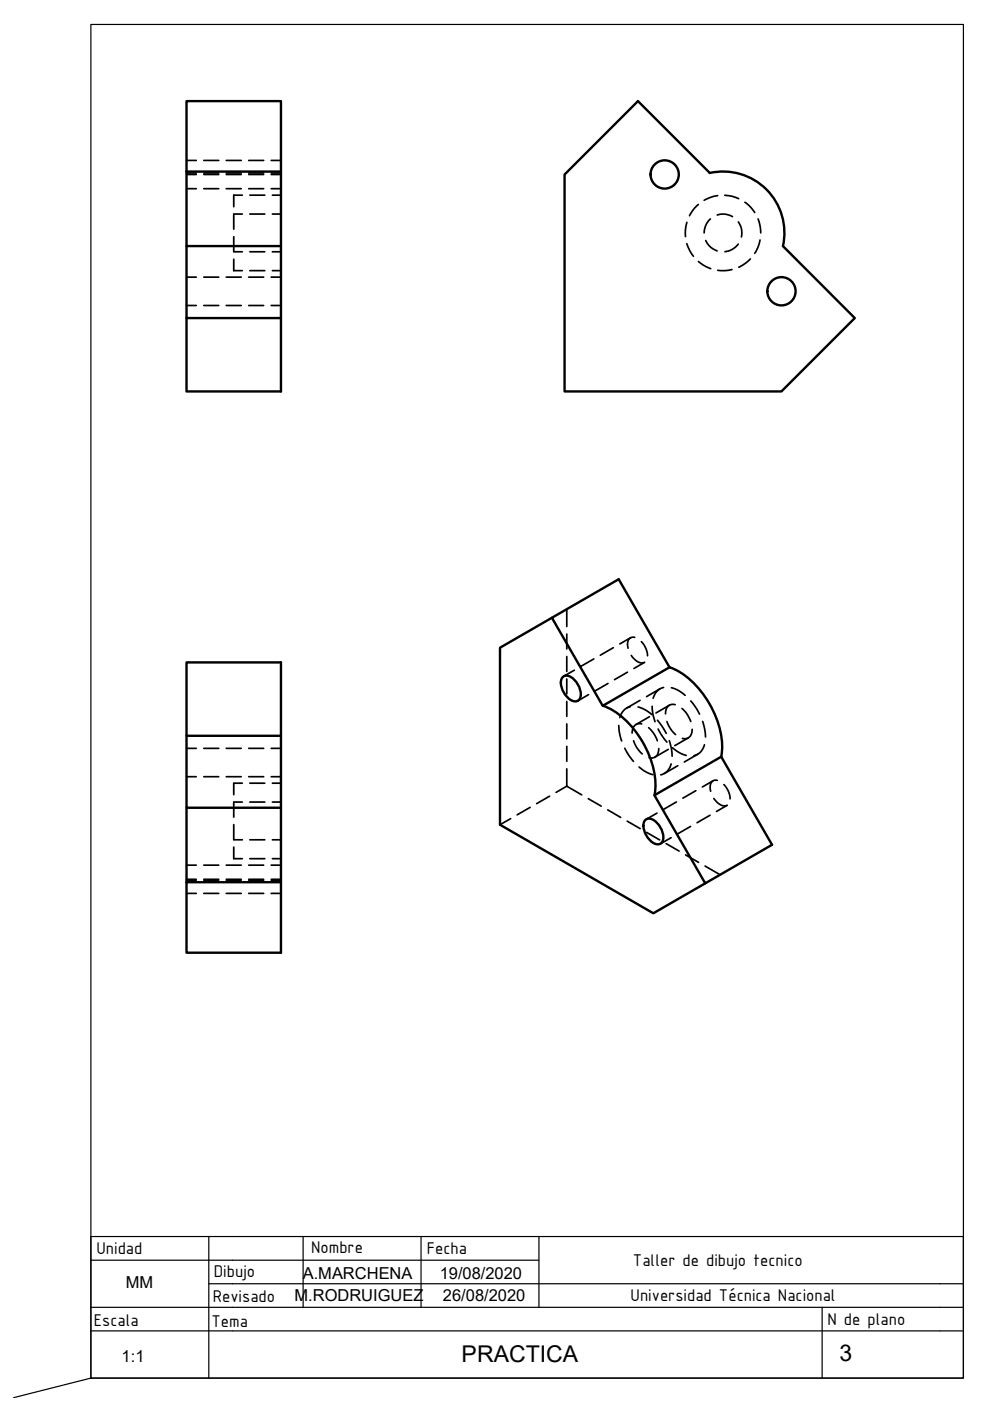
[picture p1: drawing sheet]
<svg xmlns="http://www.w3.org/2000/svg" width="210mm" height="297mm" viewBox="0 0 210 297" stroke-linecap="round" stroke-linejoin="round" font-family="sans-serif">
<!-- layer: MD_Oculto -->
<g fill="none" stroke="#000" stroke-width=".36">
<path d="M39.5 36.7h2.1M39.5 37h2.1M39.5 34h2.1M43.2 36.7h3.2M43.2 37h3.2M43.2 34h3.2M48 36.7h3.1M48 37h3.1M48 34h3.1M52.7 36.7h3.2M52.7 37h3.2M52.7 34h3.2"/>
<path d="M57.5 36.7h2.1M57.5 37h2.1M57.5 34h2.1M39.5 58.8h2.1M39.5 40h2.1M43.2 58.8h3.2M43.2 40h3.2M48 58.8h3.1M48 40h3.1M49.6 54.9v2.5h1.8M49.6 50.2v3.2h1.8M49.6 45.4v3.2"/>
<path d="M49.6 45.4h1.8M51.4 41.4h-1.8v2.4M52.7 58.8h3.2M52.7 40h3.2M53 53.4h3.1M53 45.4h3.1M53 57.4h3.1M53 41.4h3.1M57.5 58.8h2.1M57.5 40h2.1M57.7 53.4h1.9M57.7 45.4h1.9"/>
<path d="M57.7 57.4h1.9M57.7 41.4h1.9M145.6 47.1l-.3 1.5v1.6M145.6 51.6l.7 1.7 .7 1M148.1 43.3l-.9 .9-1 1.5M148.1 55.4l1 .8 1.6 .8M149.6 51l.1 .1a4 4 0 0 0 2.3 2.1M150.6 46.4a4 4 0 0 0-1.3 3M152.1 45.6h.1a3.9 3.9 0 0 1 3.1 .3M152.2 41.5l-1.7 .4-1.2 .6M153.7 41.4a7.2 7.2 0 0 1 2.9 .7M155.2 57.2l-1.5 .2-1.5-.1"/>
<path d="M156.5 51.8l-.6 .6a3.9 3.9 0 0 1-2.2 1M156.5 47.1l.2 .1a3.9 3.9 0 0 1 .5 3M157.9 42.9l.9 .7 1.2 1.5M159.1 54.9l-.9 .8-1.6 1M160.7 46.4l.4 1.4 .2 1.6M161.1 50.9l-.4 1.6-.7 1.2M39.5 64.8h2.1M43.2 64.8h3.2M48 64.8h3.1M52.7 64.8h3.2M57.5 64.8h2.1M120.2 129.2v3.6"/>
<path d="M120.2 134.4v3.2M120.2 139.2v3.2M125.9 139.7l-2.7 1.6M130 137.3l-2.7 1.6M133.7 135.2l-2.3 1.3M133.8 139a2.66 2.66 0 0 0 2.8 1.5M134.6 135.1a1.35 1.35 0 0 0-1.3 .5 1.35 1.35 0 0 0-.2 1.4l.1 .4M136 136a4.7 4.7 0 0 1 1.3 3M39.5 158.7h2.1M43.2 158.7h3.2M48 158.7h3.1M52.7 158.7h3.2"/>
<path d="M57.5 158.7h2.1M120.2 144v3.1M120.2 148.7v3.2M120.2 153.5v3.2M120.2 158.2v3.2M121.8 142.1l-2.3 1.3M124.8 147.3l-2.3 1.3M128.9 144.9l-2.7 1.6M131.2 153.8l.1 1.4 .5 1.9M132.5 158.6l.9 1.6 .9 1.2M133 142.5l-2.7 1.6M133.6 149.8a3 3 0 0 0-2.2 2.3"/>
<path d="M134.3 157.1l.7 1.4 1.2 1.3M135.3 149.9l1.3 .5 1.6 1.1M135.7 148.5l-2.9 1.6M136.1 153.5a1.65 1.65 0 0 0-2.1 1.9M136.7 140.4l-2.3 1.3M137.5 154.3l1.2 1.4 .7 1.4M137.7 152l-2.8 1.6M138.3 149.7l.1 1.4 .5 1.9M139.4 152.7l1.9 2.8M139.5 154.6l1.9 2.8M139.7 158.7a1.65 1.65 0 0 1-2.1 2M139.9 146.1l-2.8 1.6"/>
<path d="M140.7 145.8a3.1 3.1 0 0 0-2.2 2.3M141.4 153l.7 1.4 1.1 1.3M141.7 158.9l-2.8 1.6M141.9 157l.5 1.9 .1 1.4M141.9 149.5l-2.8 1.7M142.4 145.8l1.2 .5 1.7 1.1M142.6 158.5l1.6 1.2 1.3 .5M143.2 149.4a1.63 1.63 0 0 0-2.1 1.9M144.6 150.2l1.2 1.4 .7 1.4M145.9 156.4l-2.8 1.7M146.5 148.6l1.8 2.8M146.8 154.6a1.65 1.65 0 0 1-2.1 2"/>
<path d="M147.9 159.9l-2.8 1.7M149 153l.5 1.9 .1 1.4M149.4 157.9a2.93 2.93 0 0 1-2.2 2.3M39.5 164.7h2.1M43.2 164.7h3.2M48 164.7h3.1M49.6 179.6v2.5h1.8M49.6 174.8v3.2M49.6 170.1v3.1M49.6 178.1h1.8M49.6 170.1h1.8M51.4 166.1h-1.8v2.4"/>
<path d="M52.7 164.7h3.2M53 178.1h3.1M53 170.1h3.1M53 166.1h3.1M57.5 164.7h2.1M57.7 178.1h1.9M57.7 170.1h1.9M57.7 166.1h1.9M108.3 173.6l-2.3 1.3M112.4 171.2l-2.7 1.6M116.5 168.8l-2.7 1.6M120.2 163v3.7l3.1 1.8"/>
<path d="M120.2 166.7l-2.3 1.3M124.7 169.3l2.8 1.6M128.8 171.7l2.8 1.6M133 174.1l2.7 1.6M135.5 162.6l1.6 1.2 1.3 .4M137.1 176.5l2.8 1.6M139.3 172.4l-2.3 1.3M141.2 178.9l2.8 1.5M142.3 162a2.93 2.93 0 0 1-2.2 2.3M142.3 177.6l-2.3 1.3M143.4 170l-2.7 1.6M143.7 162.3l-2.8 1.7"/>
<path d="M146.4 175.2l-2.7 1.6M147.5 167.6l-2.7 1.6M150.5 172.8l-2.7 1.6M151.2 165.5l-2.3 1.4M151.3 169.3a2.73 2.73 0 0 0 2.8 1.5M152.1 165.5a1.23 1.23 0 0 0-1.5 1.4l.1 .9M153.5 166.3a4.7 4.7 0 0 1 1.3 3.1M154.2 170.7l-2.3 1.3M39.5 186.8h2.1M39.5 186.4h2.1M39.5 189.4h2.1M39.5 183.4h2.1"/>
<path d="M43.2 186.8h3.2M43.2 186.4h3.2M43.2 189.4h3.2M43.2 183.4h3.2M48 186.8h3.1M48 186.4h3.1M48 189.4h3.1M48 183.4h3.1M52.7 186.8h3.2M52.7 186.4h3.2M52.7 189.4h3.2M52.7 183.4h3.2"/>
<path d="M53 182.1h3.1M57.5 186.8h2.1M57.5 186.4h2.1M57.5 189.4h2.1M57.5 183.4h2.1M57.7 182.1h1.9M145.4 181.3l2.7 1.5M149.5 183.6l3.2 1.9"/>
</g>
<!-- layer: MD_Visible -->
<g fill="none" stroke="#000" stroke-width=".51">
<path d="M39.5 36.4v-15h20.1v61.6h-20.1v-15.6M39.5 36.4v15.8h20.1M39.5 36.4h20.1M119.7 37l15.6-15.6 15.2 15.3a13 13 0 0 1 15.5 15.5l15.2 15.2-15.5 15.6h-46zM39.5 52.2v15.2h20.1M117 131l14.2-8.2 10.8 18.7-14.2 8.1zM117 131l-11 6.3v37.6l32.5 18.7 11-6.3M39.5 156v-15.6h20.1v61.6h-20.1v-15M59.6 156h-20.1v15.3h20.1M119.2 143.7a1.47 1.47 0 0 1 2.3 .2 4 4 0 0 1 1.4 4.4 1.47 1.47 0 0 1-2.4-.2 4 4 0 0 1-1.3-4.4zM127.8 149.6a17.8 17.8 0 0 1 9.6 9.9 15.8 15.8 0 0 1 1.4 9.1M141.9 141.5a17.8 17.8 0 0 1 9.6 9.9 15.8 15.8 0 0 1 1.4 9.1"/>
<path d="M39.5 171.3v15.7M136.7 174a1.47 1.47 0 0 1 2.3 .2 4 4 0 0 1 1.4 4.4 1.47 1.47 0 0 1-2.4-.2 4 4 0 0 1-1.3-4.4zM138.8 168.6l14.1-8.2 10.8 18.7-14.2 8.2zM39.5 187h20.1"/>
<circle cx="140.9" cy="37" r="3"/>
<circle cx="165.7" cy="61.8" r="3"/>
</g>
<!-- layer: 0 -->
<path d="M19.3 267.2h95M19.3 277.2h180M44.3 272.2h155M44.3 262.2v30M64.3 262.2v15M89.3 262.2v15M114.3 262.2v15M199.3 262.2h-180v30l-16.4 4.1M19.3 282.2h180" fill="none" stroke="#000" stroke-width=".25"/>
<!-- layer: Cotas -->
<path d="M19.3 5.2h185v287h-185z" fill="none" stroke="#000" stroke-width=".25"/>
<!-- layer: CajetinLine -->
<path d="M174.3 277.2v15M199.3 272.2h5v20h-185M199.3 262.2h5v10M199.3 277.2h5M199.3 282.2h5" fill="none" stroke="#000" stroke-width=".25"/>
<g font-size="4.9">
<text x="97.9" y="288.8">PRACTICA</text>
<text x="178" y="288.5">3</text>
</g>
<g font-size="3.9">
<text x="20.5" y="265.8">Unidad</text>
<text x="66" y="265.6">Nombre</text>
<text x="90.5" y="265.9">Fecha</text>
<text x="134.2" y="268.4">Taller de dibujo tecnico</text>
<text x="45.3" y="270.7">Dibujo</text>
<text x="133.7" y="275.9">Universidad Técnica Nacional</text>
<text x="19.9" y="281.1">Escala</text>
<text x="44.8" y="281.3">Tema</text>
<text x="45.1" y="276.1">Revisado</text>
<text x="175.4" y="280.9">N de plano</text>
</g>
<g font-size="3.5">
<text x="26.7" y="273.2">MM</text>
<text x="62.4" y="275.8">M.RODRUIGUEZ</text>
<text x="64.2" y="271.1">A.MARCHENA</text>
<text x="93.2" y="271.1">19/08/2020</text>
<text x="93.9" y="275.9">26/08/2020</text>
<text x="25.8" y="288.8">1:1</text>
</g>
</svg>
